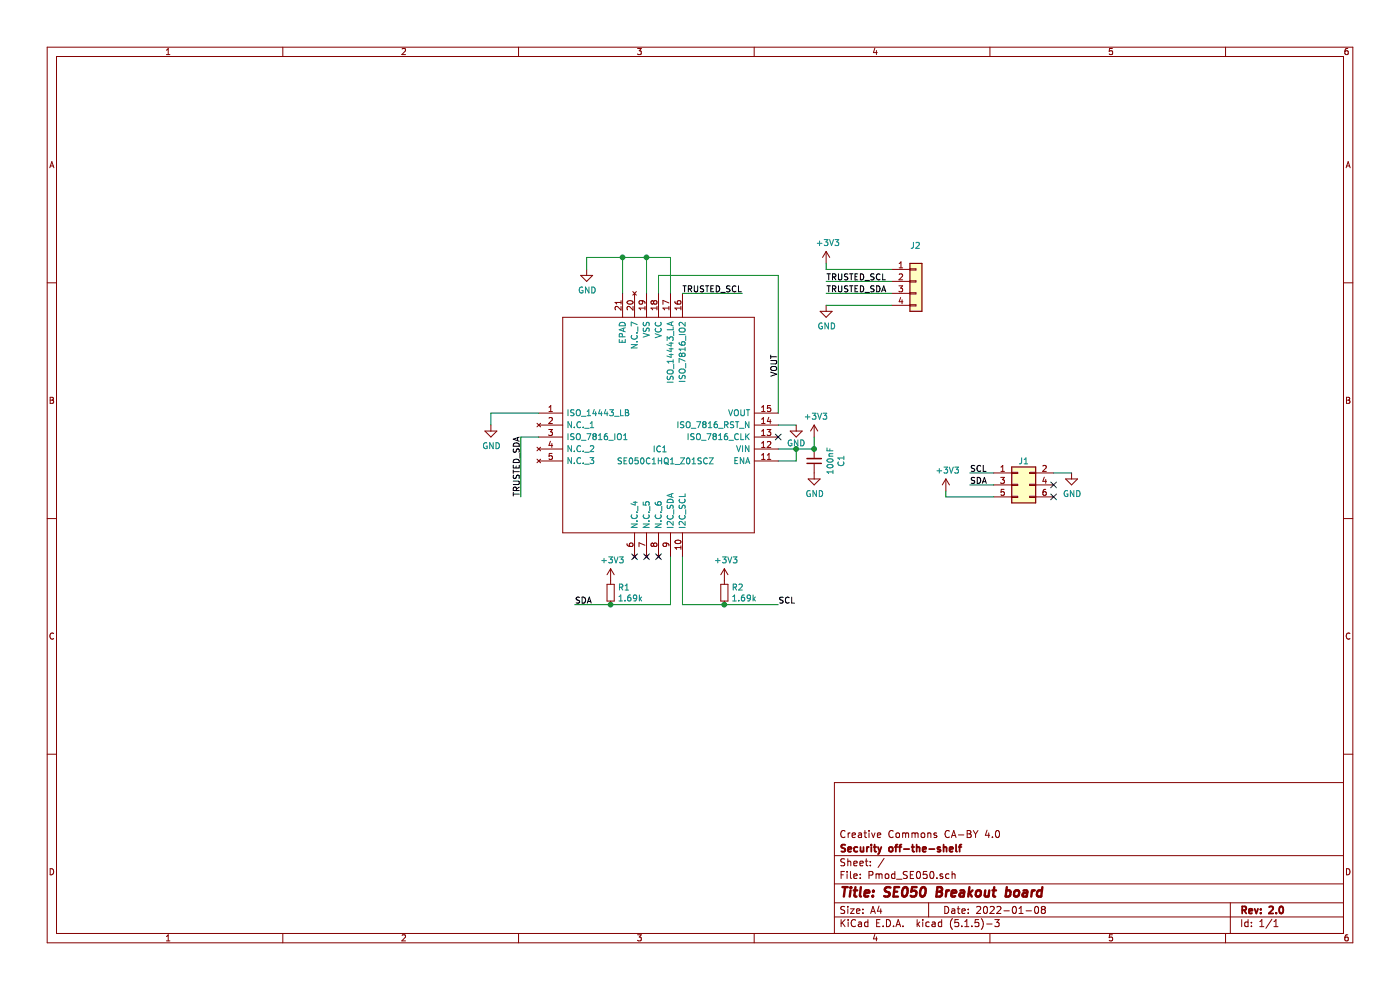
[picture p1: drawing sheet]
EESchema Schematic File Version 4
EELAYER 30 0
EELAYER END
$Descr A4 11693 8268
encoding utf-8
Sheet 1 1
Title "SE050 Breakout board"
Date "2022-01-08"
Rev "2.0"
Comp "Security off-the-shelf"
Comment1 "Creative Commons CA-BY 4.0"
Comment2 ""
Comment3 ""
Comment4 ""
$EndDescr
$Comp
L archive:SamacSys_Parts_SE050C1HQ1_Z01SCZ IC1
U 1 1
P 4500 3450
F 0 "IC1" H 5450 3150 50  0000 L CNN
F 1 "SE050C1HQ1_Z01SCZ" H 5150 3050 50  0000 L CNN
F 2 "Pmod_SE050:QFN40P300X300X33-21N-D" H 6350 4250 50  0001 L CNN
F 3 "https://www.mouser.at/datasheet/2/302/SE050-DATASHEET-1620446.pdf" H 6350 4150 50  0001 L CNN
F 4 "Security ICs / Authentication ICs ECC, RSA, AES, DES, MIFARE KDF, CL-IF, I<sup>2</sup>C Master" H 6350 4050 50  0001 L CNN "Description"
F 5 "0.33" H 6350 3950 50  0001 L CNN "Height"
F 6 "Nexperia" H 6350 3850 50  0001 L CNN "Manufacturer_Name"
F 7 "SE050C1HQ1/Z01SCZ" H 6350 3750 50  0001 L CNN "Manufacturer_Part_Number"
	1    4500 3450
	1    0    0    -1  
$EndComp
NoConn ~ 5300 4650
NoConn ~ 5400 4650
NoConn ~ 5500 4650
$Comp
L archive:power_+3V3 #PWR04
U 1 1
P 6050 4850
F 0 "#PWR04" H 6050 4700 50  0001 C CNN
F 1 "+3V3" H 6065 5023 50  0000 C CNN
F 2 "" H 6050 4850 50  0001 C CNN
F 3 "" H 6050 4850 50  0001 C CNN
	1    6050 4850
	1    0    0    -1  
$EndComp
$Comp
L archive:power_+3V3 #PWR03
U 1 1
P 5100 4850
F 0 "#PWR03" H 5100 4700 50  0001 C CNN
F 1 "+3V3" H 5115 5023 50  0000 C CNN
F 2 "" H 5100 4850 50  0001 C CNN
F 3 "" H 5100 4850 50  0001 C CNN
	1    5100 4850
	1    0    0    -1  
$EndComp
$Comp
L archive:Device_R_Small R1
U 1 1
P 5100 4950
F 0 "R1" H 5159 4996 50  0000 L CNN
F 1 "1.69k" H 5159 4905 50  0000 L CNN
F 2 "Pmod_SE050:R_0603" H 5100 4950 50  0001 C CNN
F 3 "~" H 5100 4950 50  0001 C CNN
	1    5100 4950
	1    0    0    -1  
$EndComp
$Comp
L archive:Device_R_Small R2
U 1 1
P 6050 4950
F 0 "R2" H 6109 4996 50  0000 L CNN
F 1 "1.69k" H 6109 4905 50  0000 L CNN
F 2 "Pmod_SE050:R_0603" H 6050 4950 50  0001 C CNN
F 3 "~" H 6050 4950 50  0001 C CNN
	1    6050 4950
	1    0    0    -1  
$EndComp
Wire Wire Line
	5700 4650 5700 5050
Wire Wire Line
	5700 5050 6050 5050
Wire Wire Line
	6050 5050 6500 5050
Connection ~ 6050 5050
Wire Wire Line
	5600 4650 5600 5050
Wire Wire Line
	5600 5050 5100 5050
Wire Wire Line
	5100 5050 4800 5050
Connection ~ 5100 5050
Text Label 4800 5050 0    50   ~ 0
SDA
Text Label 6500 5050 0    50   ~ 0
SCL
$Comp
L archive:power_GND #PWR01
U 1 1
P 4100 3550
F 0 "#PWR01" H 4100 3300 50  0001 C CNN
F 1 "GND" H 4105 3377 50  0000 C CNN
F 2 "" H 4100 3550 50  0001 C CNN
F 3 "" H 4100 3550 50  0001 C CNN
	1    4100 3550
	1    0    0    -1  
$EndComp
Wire Wire Line
	4100 3550 4100 3450
Wire Wire Line
	4100 3450 4500 3450
$Comp
L archive:power_GND #PWR02
U 1 1
P 4900 2250
F 0 "#PWR02" H 4900 2000 50  0001 C CNN
F 1 "GND" H 4905 2077 50  0000 C CNN
F 2 "" H 4900 2250 50  0001 C CNN
F 3 "" H 4900 2250 50  0001 C CNN
	1    4900 2250
	1    0    0    -1  
$EndComp
Wire Wire Line
	4900 2250 4900 2150
Wire Wire Line
	4900 2150 5200 2150
Wire Wire Line
	5200 2150 5200 2450
Wire Wire Line
	5200 2150 5400 2150
Wire Wire Line
	5400 2150 5400 2450
Connection ~ 5200 2150
Wire Wire Line
	5400 2150 5600 2150
Wire Wire Line
	5600 2150 5600 2450
Connection ~ 5400 2150
$Comp
L archive:Device_C_Small C1
U 1 1
P 6800 3850
F 0 "C1" V 6571 3850 50  0000 C CNN
F 1 "100nF" V 6662 3850 50  0000 C CNN
F 2 "Pmod_SE050:C_0603" H 6800 3850 50  0001 C CNN
F 3 "~" H 6800 3850 50  0001 C CNN
	1    6800 3850
	-1   0    0    1   
$EndComp
$Comp
L archive:power_GND #PWR05
U 1 1
P 6650 3550
F 0 "#PWR05" H 6650 3300 50  0001 C CNN
F 1 "GND" H 6650 3400 50  0000 C CNN
F 2 "" H 6650 3550 50  0001 C CNN
F 3 "" H 6650 3550 50  0001 C CNN
	1    6650 3550
	1    0    0    -1  
$EndComp
Wire Wire Line
	6650 3550 6500 3550
NoConn ~ 6500 3650
Wire Wire Line
	6500 3850 6650 3850
Wire Wire Line
	6500 3750 6650 3750
Wire Wire Line
	5700 2450 6200 2450
Text Label 6200 2450 2    50   ~ 0
TRUSTED_SCL
Wire Wire Line
	4500 3650 4350 3650
Wire Wire Line
	4350 3650 4350 4150
Text Label 4350 4150 1    50   ~ 0
TRUSTED_SDA
$Comp
L archive:power_GND #PWR07
U 1 1
P 6800 3950
F 0 "#PWR07" H 6800 3700 50  0001 C CNN
F 1 "GND" H 6805 3777 50  0000 C CNN
F 2 "" H 6800 3950 50  0001 C CNN
F 3 "" H 6800 3950 50  0001 C CNN
	1    6800 3950
	1    0    0    -1  
$EndComp
$Comp
L archive:power_+3V3 #PWR06
U 1 1
P 6800 3650
F 0 "#PWR06" H 6800 3500 50  0001 C CNN
F 1 "+3V3" H 6815 3823 50  0000 C CNN
F 2 "" H 6800 3650 50  0001 C CNN
F 3 "" H 6800 3650 50  0001 C CNN
	1    6800 3650
	1    0    0    -1  
$EndComp
Wire Wire Line
	6800 3750 6800 3650
Connection ~ 6800 3750
Text Label 6500 3150 1    50   ~ 0
VOUT
$Comp
L Connector_Generic:Conn_01x04 J2
U 1 1
P 7650 2350
F 0 "J2" H 7600 2650 50  0000 L CNN
F 1 "Conn_01x04" H 7730 2251 50  0001 L CNN
F 2 "Connector_PinHeader_2.54mm:PinHeader_1x04_P2.54mm_Vertical" H 7650 2350 50  0001 C CNN
F 3 "~" H 7650 2350 50  0001 C CNN
	1    7650 2350
	1    0    0    -1  
$EndComp
Wire Wire Line
	7450 2350 6900 2350
Wire Wire Line
	7450 2450 6900 2450
Text Label 6900 2350 0    50   ~ 0
TRUSTED_SCL
Text Label 6900 2450 0    50   ~ 0
TRUSTED_SDA
$Comp
L archive:power_GND #PWR09
U 1 1
P 6900 2550
F 0 "#PWR09" H 6900 2300 50  0001 C CNN
F 1 "GND" H 6905 2377 50  0000 C CNN
F 2 "" H 6900 2550 50  0001 C CNN
F 3 "" H 6900 2550 50  0001 C CNN
	1    6900 2550
	1    0    0    -1  
$EndComp
$Comp
L archive:Connector_Generic_Conn_02x03_Odd_Even J1
U 1 1
P 8500 4050
F 0 "J1" H 8550 4250 50  0000 C CNN
F 1 "Conn_02x03_Odd_Even" H 8550 4276 50  0001 C CNN
F 2 "Pmod_SE050:PinHeader_2x03_P2.54mm_Vertical" H 8500 4050 50  0001 C CNN
F 3 "~" H 8500 4050 50  0001 C CNN
	1    8500 4050
	1    0    0    -1  
$EndComp
NoConn ~ 8800 4050
$Comp
L archive:power_+3V3 #PWR012
U 1 1
P 7900 4100
F 0 "#PWR012" H 7900 3950 50  0001 C CNN
F 1 "+3V3" H 7915 4273 50  0000 C CNN
F 2 "" H 7900 4100 50  0001 C CNN
F 3 "" H 7900 4100 50  0001 C CNN
	1    7900 4100
	1    0    0    -1  
$EndComp
$Comp
L archive:power_GND #PWR013
U 1 1
P 8950 3950
F 0 "#PWR013" H 8950 3700 50  0001 C CNN
F 1 "GND" H 8955 3777 50  0000 C CNN
F 2 "" H 8950 3950 50  0001 C CNN
F 3 "" H 8950 3950 50  0001 C CNN
	1    8950 3950
	1    0    0    -1  
$EndComp
Text Label 8100 4050 0    50   ~ 0
SDA
Text Label 8100 3950 0    50   ~ 0
SCL
Wire Wire Line
	8300 4050 8100 4050
Wire Wire Line
	7900 4150 7900 4100
Wire Wire Line
	7900 4150 8300 4150
Wire Wire Line
	8300 3950 8100 3950
Wire Wire Line
	8950 3950 8800 3950
NoConn ~ 8800 4150
Wire Wire Line
	6900 2550 7450 2550
$Comp
L archive:power_+3V3 #PWR0101
U 1 1
P 6900 2200
F 0 "#PWR0101" H 6900 2050 50  0001 C CNN
F 1 "+3V3" H 6915 2373 50  0000 C CNN
F 2 "" H 6900 2200 50  0001 C CNN
F 3 "" H 6900 2200 50  0001 C CNN
	1    6900 2200
	1    0    0    -1  
$EndComp
Wire Wire Line
	6900 2250 6900 2200
Wire Wire Line
	6900 2250 7450 2250
Wire Wire Line
	6650 3850 6650 3750
Connection ~ 6650 3750
Wire Wire Line
	6650 3750 6800 3750
Wire Wire Line
	5500 2300 5500 2450
Wire Wire Line
	6500 2300 5500 2300
Wire Wire Line
	6500 3450 6500 2300
$EndSCHEMATC
